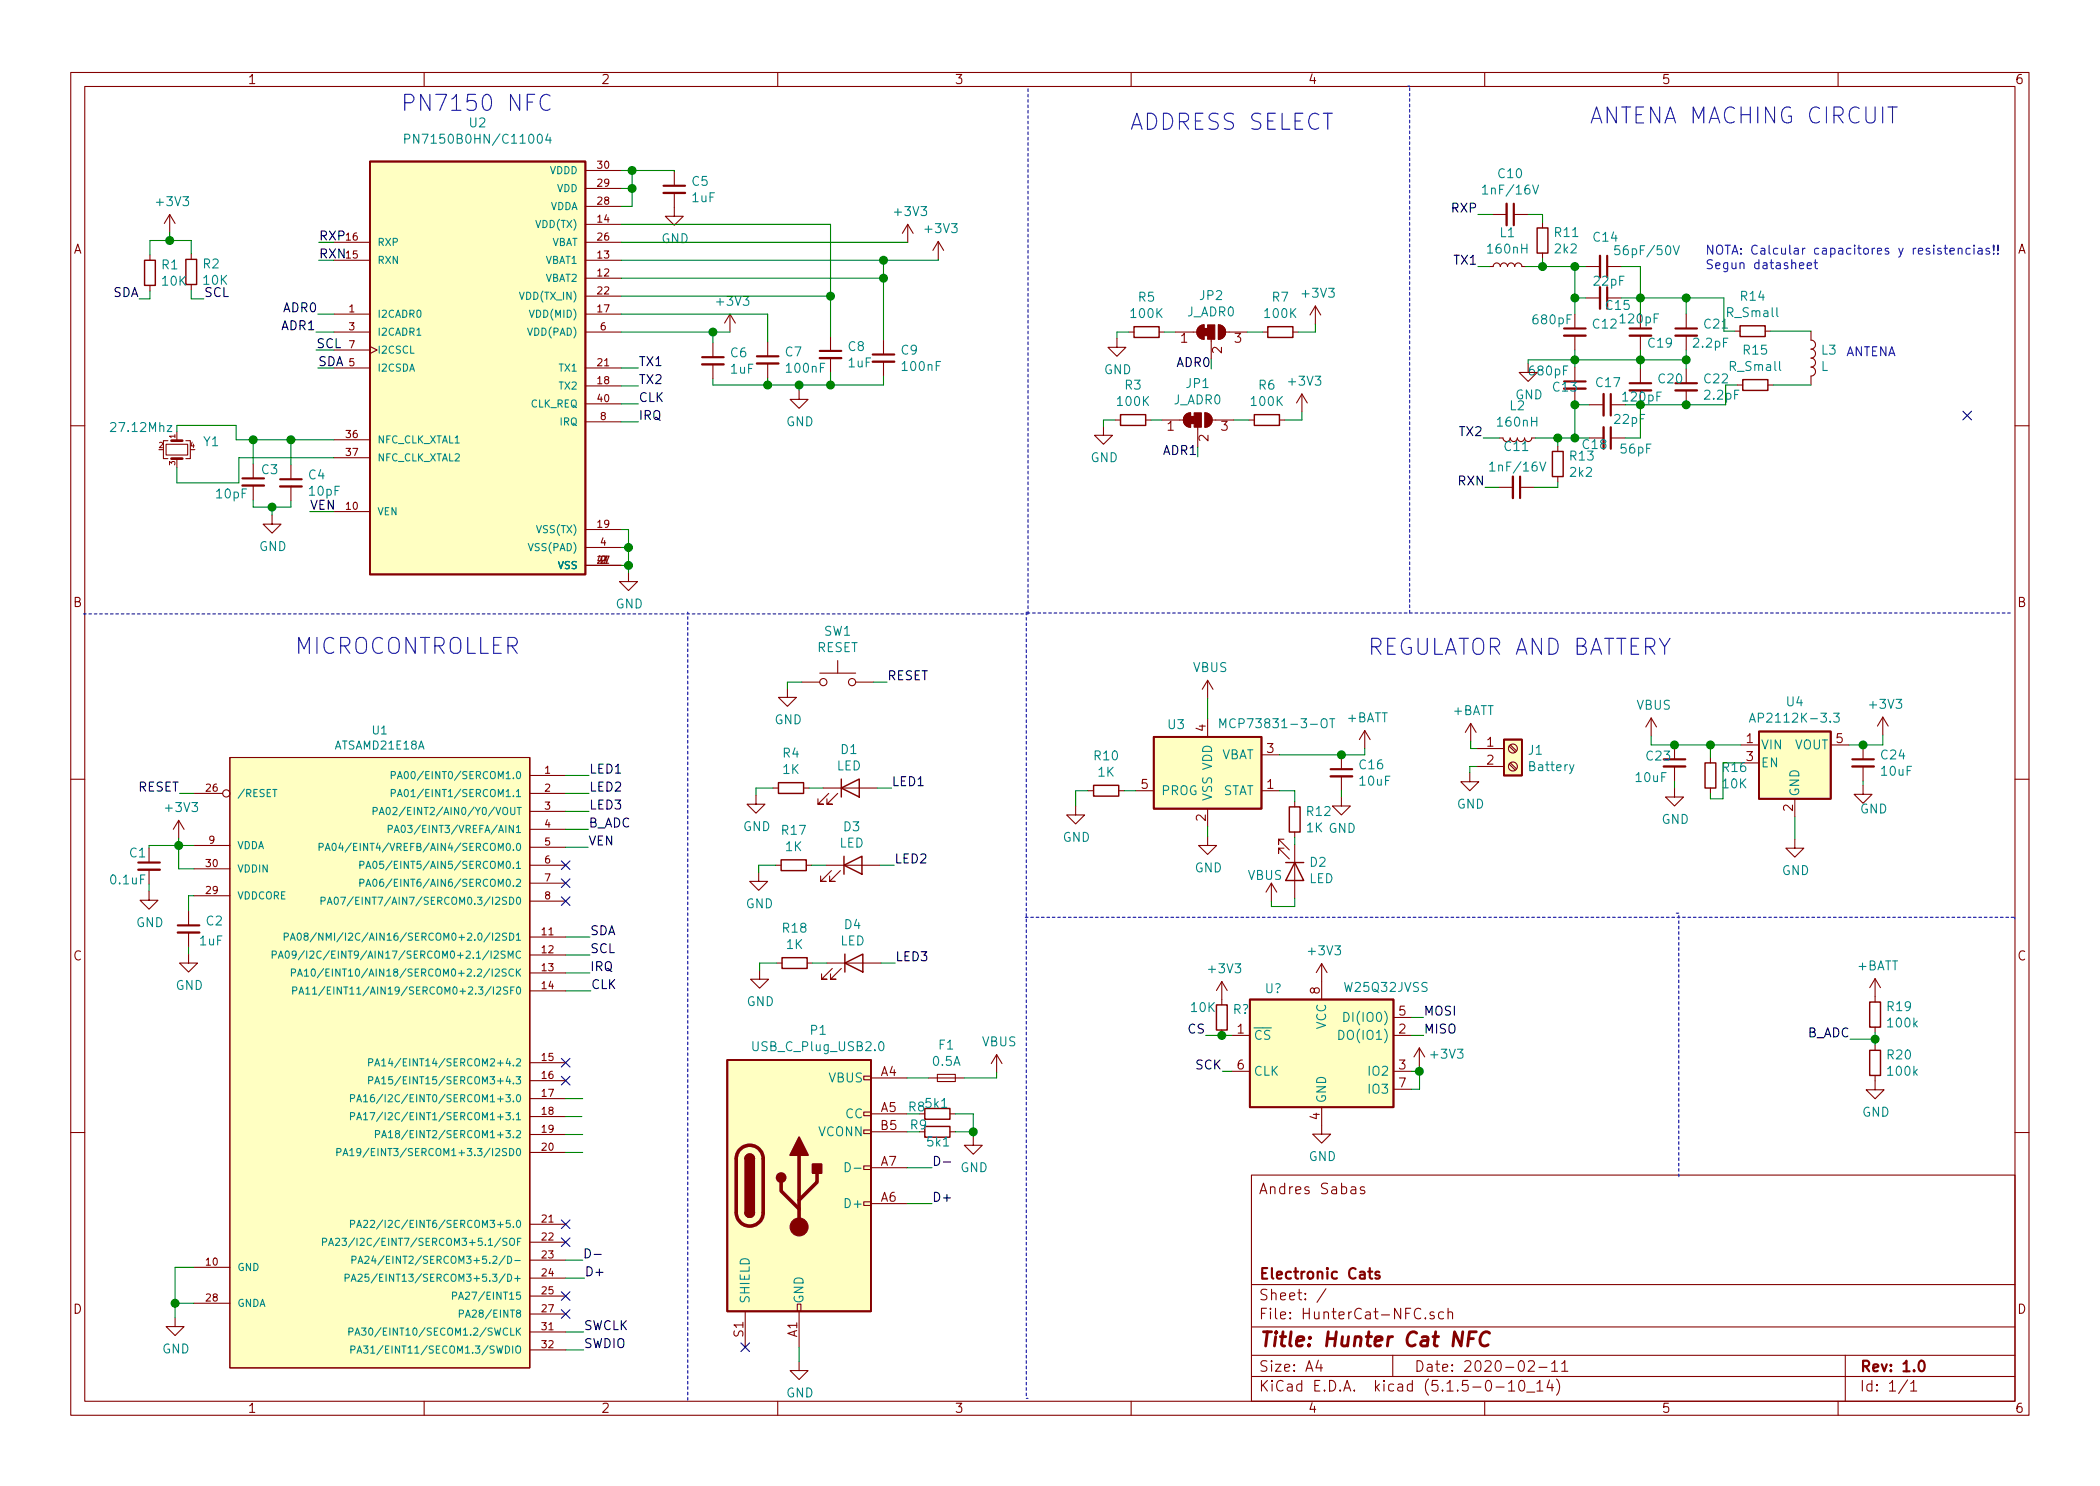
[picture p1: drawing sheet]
EESchema Schematic File Version 4
EELAYER 30 0
EELAYER END
$Descr A4 11693 8268
encoding utf-8
Sheet 1 1
Title "Hunter Cat NFC"
Date "2020-02-11"
Rev "1.0"
Comp "Electronic Cats"
Comment1 ""
Comment2 ""
Comment3 ""
Comment4 "Andres Sabas"
$EndDescr
$Comp
L PN7150B0HN_C11002E:PN7150B0HN_C11002E U2
U 1 1
P 2660 2040
F 0 "U2" H 2660 3407 50  0000 C CNN
F 1 "PN7150B0HN/C11004" H 2660 3316 50  0000 C CNN
F 2 "QFN50P600X600X100-41N" H 2660 2040 50  0001 L BNN
F 3 "IPC 7351B" H 2660 2040 50  0001 L BNN
F 4 "3.6" H 2660 2040 50  0001 L BNN "Campo4"
F 5 "NXP" H 2660 2040 50  0001 L BNN "Campo5"
	1    2660 2040
	1    0    0    -1  
$EndComp
Wire Wire Line
	3460 3140 3500 3140
Wire Wire Line
	3500 3140 3500 3180
$Comp
L power:GND #PWR07
U 1 1
P 3500 3180
F 0 "#PWR07" H 3500 2930 50  0001 C CNN
F 1 "GND" H 3505 3007 50  0000 C CNN
F 2 "" H 3500 3180 50  0001 C CNN
F 3 "" H 3500 3180 50  0001 C CNN
	1    3500 3180
	1    0    0    -1  
$EndComp
Wire Wire Line
	3500 3140 3500 3040
Wire Wire Line
	3500 2940 3460 2940
Connection ~ 3500 3140
Wire Wire Line
	3460 3040 3500 3040
Connection ~ 3500 3040
Wire Wire Line
	3500 3040 3500 2940
$Comp
L Device:C_Small C4
U 1 1
P 1620 2680
F 0 "C4" H 1712 2726 50  0000 L CNN
F 1 "10pF" H 1712 2635 50  0000 L CNN
F 2 "" H 1620 2680 50  0001 C CNN
F 3 "~" H 1620 2680 50  0001 C CNN
	1    1620 2680
	1    0    0    -1  
$EndComp
$Comp
L Device:C_Small C3
U 1 1
P 1410 2675
F 0 "C3" H 1450 2745 50  0000 L CNN
F 1 "10pF" H 1195 2610 50  0000 L CNN
F 2 "" H 1410 2675 50  0001 C CNN
F 3 "~" H 1410 2675 50  0001 C CNN
	1    1410 2675
	1    0    0    -1  
$EndComp
$Comp
L Device:Crystal_GND24_Small Y1
U 1 1
P 985 2495
F 0 "Y1" V 939 2639 50  0000 L CNN
F 1 "27.12Mhz" V 860 2115 50  0000 L CNN
F 2 "" H 985 2495 50  0001 C CNN
F 3 "~" H 985 2495 50  0001 C CNN
	1    985  2495
	0    1    1    0   
$EndComp
Wire Wire Line
	1860 2440 1620 2440
Wire Wire Line
	1315 2440 1315 2360
Wire Wire Line
	1315 2360 985  2360
Wire Wire Line
	985  2360 985  2395
Wire Wire Line
	985  2595 985  2680
Wire Wire Line
	985  2680 1330 2680
Wire Wire Line
	1330 2680 1330 2540
Wire Wire Line
	1330 2540 1860 2540
Wire Wire Line
	1410 2575 1410 2440
Connection ~ 1410 2440
Wire Wire Line
	1410 2440 1315 2440
Wire Wire Line
	1620 2580 1620 2440
Connection ~ 1620 2440
Wire Wire Line
	1620 2440 1410 2440
Wire Wire Line
	1410 2775 1410 2815
Wire Wire Line
	1620 2780 1620 2815
$Comp
L power:GND #PWR06
U 1 1
P 1515 2860
F 0 "#PWR06" H 1515 2610 50  0001 C CNN
F 1 "GND" H 1520 2687 50  0000 C CNN
F 2 "" H 1515 2860 50  0001 C CNN
F 3 "" H 1515 2860 50  0001 C CNN
	1    1515 2860
	1    0    0    -1  
$EndComp
Wire Wire Line
	1620 2815 1515 2815
Wire Wire Line
	1515 2815 1515 2860
Wire Wire Line
	1410 2815 1515 2815
Connection ~ 1515 2815
Wire Wire Line
	1860 1940 1760 1940
Wire Wire Line
	1860 2040 1770 2040
Text Label 1760 1940 0    50   ~ 0
SCL
Text Label 1770 2040 0    50   ~ 0
SDA
$Comp
L Device:C_Small C8
U 1 1
P 4625 1965
F 0 "C8" H 4717 2011 50  0000 L CNN
F 1 "1uF" H 4717 1920 50  0000 L CNN
F 2 "" H 4625 1965 50  0001 C CNN
F 3 "~" H 4625 1965 50  0001 C CNN
	1    4625 1965
	1    0    0    -1  
$EndComp
$Comp
L Device:C_Small C6
U 1 1
P 3970 2000
F 0 "C6" H 4062 2046 50  0000 L CNN
F 1 "1uF" H 4062 1955 50  0000 L CNN
F 2 "" H 3970 2000 50  0001 C CNN
F 3 "~" H 3970 2000 50  0001 C CNN
	1    3970 2000
	1    0    0    -1  
$EndComp
$Comp
L Device:C_Small C7
U 1 1
P 4275 1995
F 0 "C7" H 4367 2041 50  0000 L CNN
F 1 "100nF" H 4367 1950 50  0000 L CNN
F 2 "" H 4275 1995 50  0001 C CNN
F 3 "~" H 4275 1995 50  0001 C CNN
	1    4275 1995
	1    0    0    -1  
$EndComp
Wire Wire Line
	3460 2040 3555 2040
Wire Wire Line
	3460 2140 3555 2140
Wire Wire Line
	3460 2240 3555 2240
Wire Wire Line
	3460 2340 3555 2340
Text Label 3555 2040 0    50   ~ 0
TX1
Text Label 3555 2140 0    50   ~ 0
TX2
Text Label 3555 2240 0    50   ~ 0
CLK
Text Label 3555 2340 0    50   ~ 0
IRQ
Wire Wire Line
	3460 1840 3970 1840
Wire Wire Line
	3970 1840 3970 1900
Wire Wire Line
	3970 2100 3970 2135
Wire Wire Line
	4275 1895 4275 1740
Wire Wire Line
	4275 1740 3460 1740
Wire Wire Line
	3460 1240 4625 1240
Wire Wire Line
	4625 1240 4625 1640
Wire Wire Line
	3460 1640 4625 1640
Connection ~ 4625 1640
Wire Wire Line
	4625 1640 4625 1865
$Comp
L Device:C_Small C9
U 1 1
P 4920 1985
F 0 "C9" H 5012 2031 50  0000 L CNN
F 1 "100nF" H 5012 1940 50  0000 L CNN
F 2 "" H 4920 1985 50  0001 C CNN
F 3 "~" H 4920 1985 50  0001 C CNN
	1    4920 1985
	1    0    0    -1  
$EndComp
Wire Wire Line
	4920 1440 4920 1540
Wire Wire Line
	3460 1540 4920 1540
Connection ~ 4920 1540
Wire Wire Line
	4920 1540 4920 1885
Wire Wire Line
	3970 2135 4275 2135
Wire Wire Line
	4920 2135 4920 2085
Wire Wire Line
	4625 2065 4625 2135
Connection ~ 4625 2135
Wire Wire Line
	4625 2135 4920 2135
Wire Wire Line
	4275 2095 4275 2135
Connection ~ 4275 2135
Wire Wire Line
	4275 2135 4450 2135
Wire Wire Line
	4450 2135 4450 2165
Connection ~ 4450 2135
Wire Wire Line
	4450 2135 4625 2135
$Comp
L power:GND #PWR015
U 1 1
P 4450 2165
F 0 "#PWR015" H 4450 1915 50  0001 C CNN
F 1 "GND" H 4455 1992 50  0000 C CNN
F 2 "" H 4450 2165 50  0001 C CNN
F 3 "" H 4450 2165 50  0001 C CNN
	1    4450 2165
	1    0    0    -1  
$EndComp
Wire Wire Line
	3460 1440 4920 1440
Connection ~ 4920 1440
Wire Wire Line
	3970 1840 4065 1840
Connection ~ 3970 1840
$Comp
L Device:C_Small C5
U 1 1
P 3755 1045
F 0 "C5" H 3847 1091 50  0000 L CNN
F 1 "1uF" H 3847 1000 50  0000 L CNN
F 2 "" H 3755 1045 50  0001 C CNN
F 3 "~" H 3755 1045 50  0001 C CNN
	1    3755 1045
	1    0    0    -1  
$EndComp
Wire Wire Line
	3460 1140 3520 1140
Wire Wire Line
	3520 1140 3520 1040
Wire Wire Line
	3520 940  3460 940 
Wire Wire Line
	3460 1040 3520 1040
Connection ~ 3520 1040
Wire Wire Line
	3520 1040 3520 940 
Wire Wire Line
	3520 940  3755 940 
Wire Wire Line
	3755 940  3755 945 
Connection ~ 3520 940 
$Comp
L power:GND #PWR08
U 1 1
P 3755 1145
F 0 "#PWR08" H 3755 895 50  0001 C CNN
F 1 "GND" H 3760 972 50  0000 C CNN
F 2 "" H 3755 1145 50  0001 C CNN
F 3 "" H 3755 1145 50  0001 C CNN
	1    3755 1145
	1    0    0    -1  
$EndComp
Wire Wire Line
	1860 1340 1775 1340
Wire Wire Line
	1860 1440 1775 1440
Wire Wire Line
	1860 1740 1770 1740
Wire Wire Line
	1860 1840 1760 1840
Text Label 1775 1340 0    50   ~ 0
RXP
Text Label 1775 1440 0    50   ~ 0
RXN
Wire Wire Line
	1860 2840 1725 2840
Text Label 1725 2840 0    50   ~ 0
VEN
Wire Notes Line
	465  3410 5725 3410
Wire Notes Line
	5725 3410 5725 480 
Text Notes 2230 620  0    89   ~ 0
PN7150 NFC
Text Notes 8850 690  0    89   ~ 0
ANTENA MACHING CIRCUIT
$Comp
L Device:C_Small C10
U 1 1
P 8410 1185
F 0 "C10" V 8181 1185 50  0000 C CNN
F 1 "1nF/16V" V 8272 1185 50  0000 C CNN
F 2 "" H 8410 1185 50  0001 C CNN
F 3 "~" H 8410 1185 50  0001 C CNN
	1    8410 1185
	0    1    1    0   
$EndComp
$Comp
L Device:C_Small C14
U 1 1
P 8930 1475
F 0 "C14" V 8765 1485 50  0000 C CNN
F 1 "56pF/50V" V 8840 1715 50  0000 C CNN
F 2 "" H 8930 1475 50  0001 C CNN
F 3 "~" H 8930 1475 50  0001 C CNN
	1    8930 1475
	0    1    1    0   
$EndComp
$Comp
L Device:C_Small C15
U 1 1
P 8930 1650
F 0 "C15" V 8970 1730 50  0000 C CNN
F 1 "22pF" V 8835 1680 50  0000 C CNN
F 2 "" H 8930 1650 50  0001 C CNN
F 3 "~" H 8930 1650 50  0001 C CNN
	1    8930 1650
	0    1    1    0   
$EndComp
$Comp
L Device:C_Small C12
U 1 1
P 8770 1840
F 0 "C12" H 8862 1886 50  0000 L CNN
F 1 "680pF" H 8525 1910 50  0000 L CNN
F 2 "" H 8770 1840 50  0001 C CNN
F 3 "~" H 8770 1840 50  0001 C CNN
	1    8770 1840
	1    0    0    -1  
$EndComp
$Comp
L Device:C_Small C19
U 1 1
P 9135 1840
F 0 "C19" H 9170 1780 50  0000 L CNN
F 1 "120pF" H 9010 1915 50  0000 L CNN
F 2 "" H 9135 1840 50  0001 C CNN
F 3 "~" H 9135 1840 50  0001 C CNN
	1    9135 1840
	1    0    0    -1  
$EndComp
$Comp
L Device:C_Small C21
U 1 1
P 9390 1840
F 0 "C21" H 9482 1886 50  0000 L CNN
F 1 "2.2pF" H 9420 1780 50  0000 L CNN
F 2 "" H 9390 1840 50  0001 C CNN
F 3 "~" H 9390 1840 50  0001 C CNN
	1    9390 1840
	1    0    0    -1  
$EndComp
$Comp
L Device:C_Small C13
U 1 1
P 8770 2135
F 0 "C13" H 8640 2125 50  0000 L CNN
F 1 "680pF" H 8505 2215 50  0000 L CNN
F 2 "" H 8770 2135 50  0001 C CNN
F 3 "~" H 8770 2135 50  0001 C CNN
	1    8770 2135
	1    0    0    -1  
$EndComp
$Comp
L Device:C_Small C20
U 1 1
P 9135 2145
F 0 "C20" H 9227 2191 50  0000 L CNN
F 1 "120pF" H 9025 2090 50  0000 L CNN
F 2 "" H 9135 2145 50  0001 C CNN
F 3 "~" H 9135 2145 50  0001 C CNN
	1    9135 2145
	1    0    0    -1  
$EndComp
$Comp
L Device:C_Small C22
U 1 1
P 9390 2145
F 0 "C22" H 9482 2191 50  0000 L CNN
F 1 "2.2pF" H 9482 2100 50  0000 L CNN
F 2 "" H 9390 2145 50  0001 C CNN
F 3 "~" H 9390 2145 50  0001 C CNN
	1    9390 2145
	1    0    0    -1  
$EndComp
$Comp
L Device:C_Small C17
U 1 1
P 8950 2245
F 0 "C17" V 8825 2250 50  0000 C CNN
F 1 "22pF" V 9030 2370 50  0000 C CNN
F 2 "" H 8950 2245 50  0001 C CNN
F 3 "~" H 8950 2245 50  0001 C CNN
	1    8950 2245
	0    1    1    0   
$EndComp
$Comp
L Device:L_Small L1
U 1 1
P 8395 1475
F 0 "L1" V 8580 1475 50  0000 C CNN
F 1 "160nH" V 8489 1475 50  0000 C CNN
F 2 "" H 8395 1475 50  0001 C CNN
F 3 "~" H 8395 1475 50  0001 C CNN
	1    8395 1475
	0    -1   -1   0   
$EndComp
$Comp
L Device:R_Small R11
U 1 1
P 8590 1330
F 0 "R11" H 8649 1376 50  0000 L CNN
F 1 "2k2" H 8649 1285 50  0000 L CNN
F 2 "" H 8590 1330 50  0001 C CNN
F 3 "~" H 8590 1330 50  0001 C CNN
	1    8590 1330
	1    0    0    -1  
$EndComp
$Comp
L Device:R_Small R13
U 1 1
P 8675 2575
F 0 "R13" H 8734 2621 50  0000 L CNN
F 1 "2k2" H 8734 2530 50  0000 L CNN
F 2 "" H 8675 2575 50  0001 C CNN
F 3 "~" H 8675 2575 50  0001 C CNN
	1    8675 2575
	1    0    0    -1  
$EndComp
$Comp
L Device:R_Small R15
U 1 1
P 9775 2135
F 0 "R15" V 9579 2135 50  0000 C CNN
F 1 "R_Small" V 9670 2135 50  0000 C CNN
F 2 "" H 9775 2135 50  0001 C CNN
F 3 "~" H 9775 2135 50  0001 C CNN
	1    9775 2135
	0    1    1    0   
$EndComp
$Comp
L Device:R_Small R14
U 1 1
P 9760 1835
F 0 "R14" V 9564 1835 50  0000 C CNN
F 1 "R_Small" V 9655 1835 50  0000 C CNN
F 2 "" H 9760 1835 50  0001 C CNN
F 3 "~" H 9760 1835 50  0001 C CNN
	1    9760 1835
	0    1    1    0   
$EndComp
Wire Wire Line
	8590 1230 8590 1185
Wire Wire Line
	8590 1185 8510 1185
Wire Wire Line
	8590 1430 8590 1475
Wire Wire Line
	8590 1475 8495 1475
Wire Wire Line
	8590 1475 8770 1475
Connection ~ 8590 1475
Wire Wire Line
	8830 1650 8770 1650
Wire Wire Line
	8770 1650 8770 1475
Connection ~ 8770 1475
Wire Wire Line
	8770 1475 8830 1475
Wire Wire Line
	9030 1475 9135 1475
Wire Wire Line
	9135 1475 9135 1650
Wire Wire Line
	9135 1650 9030 1650
Wire Wire Line
	8770 1650 8770 1740
Connection ~ 8770 1650
Wire Wire Line
	9135 1650 9135 1740
Connection ~ 9135 1650
Wire Wire Line
	9390 1740 9390 1650
Wire Wire Line
	9390 1650 9140 1650
Wire Wire Line
	8770 1940 8770 1995
Wire Wire Line
	9135 2045 9135 1995
Wire Wire Line
	9390 1940 9390 1995
Wire Wire Line
	9390 1995 9135 1995
Connection ~ 9390 1995
Wire Wire Line
	9390 1995 9390 2045
Connection ~ 9135 1995
Wire Wire Line
	9135 1995 9135 1940
Wire Wire Line
	9135 1995 8770 1995
Connection ~ 8770 1995
Wire Wire Line
	8770 1995 8770 2035
Wire Wire Line
	9135 2245 9050 2245
Wire Wire Line
	8850 2245 8770 2245
Wire Wire Line
	8770 2245 8770 2235
Wire Wire Line
	9050 2430 9135 2430
Wire Wire Line
	9135 2430 9135 2245
Connection ~ 9135 2245
Wire Wire Line
	8850 2430 8770 2430
Wire Wire Line
	8770 2430 8770 2245
Connection ~ 8770 2245
$Comp
L Device:L_Small L2
U 1 1
P 8450 2430
F 0 "L2" V 8269 2430 50  0000 C CNN
F 1 "160nH" V 8360 2430 50  0000 C CNN
F 2 "" H 8450 2430 50  0001 C CNN
F 3 "~" H 8450 2430 50  0001 C CNN
	1    8450 2430
	0    1    1    0   
$EndComp
$Comp
L Device:C_Small C11
U 1 1
P 8445 2705
F 0 "C11" V 8216 2705 50  0000 C CNN
F 1 "1nF/16V" V 8330 2710 50  0000 C CNN
F 2 "" H 8445 2705 50  0001 C CNN
F 3 "~" H 8445 2705 50  0001 C CNN
	1    8445 2705
	0    1    1    0   
$EndComp
Wire Wire Line
	8770 2430 8675 2430
Connection ~ 8770 2430
Wire Wire Line
	8675 2475 8675 2430
Connection ~ 8675 2430
Wire Wire Line
	8675 2430 8550 2430
Wire Wire Line
	8675 2675 8675 2705
Wire Wire Line
	8675 2705 8545 2705
Wire Wire Line
	9390 2245 9135 2245
Wire Wire Line
	8770 1995 8510 1995
Wire Wire Line
	8510 1995 8510 2015
$Comp
L power:GND #PWR025
U 1 1
P 8510 2015
F 0 "#PWR025" H 8510 1765 50  0001 C CNN
F 1 "GND" H 8515 1842 50  0000 C CNN
F 2 "" H 8510 2015 50  0001 C CNN
F 3 "" H 8510 2015 50  0001 C CNN
	1    8510 2015
	1    0    0    -1  
$EndComp
$Comp
L Device:C_Small C18
U 1 1
P 8950 2430
F 0 "C18" V 8985 2360 50  0000 C CNN
F 1 "56pF" V 9010 2590 50  0000 C CNN
F 2 "" H 8950 2430 50  0001 C CNN
F 3 "~" H 8950 2430 50  0001 C CNN
	1    8950 2430
	0    1    1    0   
$EndComp
Wire Wire Line
	8310 1185 8230 1185
Wire Wire Line
	8295 1475 8230 1475
Wire Wire Line
	8350 2430 8260 2430
Wire Wire Line
	8345 2705 8270 2705
Wire Wire Line
	9390 1650 9600 1650
Wire Wire Line
	9600 1650 9600 1835
Wire Wire Line
	9600 1835 9660 1835
Connection ~ 9390 1650
Wire Wire Line
	9675 2135 9610 2135
Wire Wire Line
	9610 2135 9610 2245
Wire Wire Line
	9610 2245 9390 2245
Connection ~ 9390 2245
Wire Wire Line
	9875 2135 10085 2135
Wire Wire Line
	9860 1835 10085 1835
Text Label 8230 1185 2    50   ~ 0
RXP
Text Label 8230 1475 2    50   ~ 0
TX1
Text Label 8260 2430 2    50   ~ 0
TX2
Text Label 8270 2705 2    50   ~ 0
RXN
Wire Notes Line
	5720 3405 11210 3405
Text Notes 9495 1500 0    50   ~ 0
NOTA: Calcular capacitores y resistencias!!\nSegun datasheet
$Comp
L Electronic_Cats:ATSAMD21E18A U1
U 1 1
P 1750 5910
F 0 "U1" H 2115 7764 45  0000 C CNN
F 1 "ATSAMD21E18A" H 2115 7680 45  0000 C CNN
F 2 "Package_QFP:TQFP-32_7x7mm_P0.8mm" H 1780 6060 20  0001 C CNN
F 3 "https://www.mouser.mx/datasheet/2/268/SAM-D21-Family-Datasheet-DS40001882C-1381353.pdf" H 1750 5910 60  0001 C CNN
	1    1750 5910
	1    0    0    -1  
$EndComp
Wire Wire Line
	1080 4410 1000 4410
Wire Wire Line
	3150 5210 3285 5210
Wire Wire Line
	3150 5310 3285 5310
Wire Wire Line
	1080 7050 975  7050
Wire Wire Line
	975  7050 975  7250
Wire Wire Line
	1080 7250 975  7250
Connection ~ 975  7250
Wire Wire Line
	975  7250 975  7330
$Comp
L power:GND #PWR03
U 1 1
P 975 7330
F 0 "#PWR03" H 975 7080 50  0001 C CNN
F 1 "GND" H 980 7157 50  0000 C CNN
F 2 "" H 975 7330 50  0001 C CNN
F 3 "" H 975 7330 50  0001 C CNN
	1    975  7330
	1    0    0    -1  
$EndComp
Wire Wire Line
	3150 7410 3250 7410
Wire Wire Line
	3150 7510 3250 7510
Text Label 3285 5210 0    50   ~ 0
SDA
Text Label 3285 5310 0    50   ~ 0
SCL
Wire Wire Line
	1080 4980 1050 4980
Wire Wire Line
	1050 4980 1050 5065
Wire Wire Line
	1080 4830 995  4830
Wire Wire Line
	995  4830 995  4700
Wire Wire Line
	1080 4700 995  4700
Connection ~ 995  4700
Wire Wire Line
	995  4700 995  4660
$Comp
L power:+3V3 #PWR04
U 1 1
P 995 4660
F 0 "#PWR04" H 995 4510 50  0001 C CNN
F 1 "+3V3" H 1010 4833 50  0000 C CNN
F 2 "" H 995 4660 50  0001 C CNN
F 3 "" H 995 4660 50  0001 C CNN
	1    995  4660
	1    0    0    -1  
$EndComp
$Comp
L Device:C_Small C1
U 1 1
P 830 4815
F 0 "C1" H 715 4890 50  0000 L CNN
F 1 "0.1uF" H 605 4740 50  0000 L CNN
F 2 "" H 830 4815 50  0001 C CNN
F 3 "~" H 830 4815 50  0001 C CNN
	1    830  4815
	1    0    0    -1  
$EndComp
Wire Wire Line
	995  4700 830  4700
Wire Wire Line
	830  4700 830  4715
Wire Wire Line
	830  4915 830  4955
$Comp
L Device:C_Small C2
U 1 1
P 1050 5165
F 0 "C2" H 1142 5211 50  0000 L CNN
F 1 "1uF" H 1105 5100 50  0000 L CNN
F 2 "" H 1050 5165 50  0001 C CNN
F 3 "~" H 1050 5165 50  0001 C CNN
	1    1050 5165
	1    0    0    -1  
$EndComp
Wire Wire Line
	1050 5265 1050 5305
$Comp
L power:GND #PWR05
U 1 1
P 1050 5305
F 0 "#PWR05" H 1050 5055 50  0001 C CNN
F 1 "GND" H 1055 5132 50  0000 C CNN
F 2 "" H 1050 5305 50  0001 C CNN
F 3 "" H 1050 5305 50  0001 C CNN
	1    1050 5305
	1    0    0    -1  
$EndComp
$Comp
L power:GND #PWR01
U 1 1
P 830 4955
F 0 "#PWR01" H 830 4705 50  0001 C CNN
F 1 "GND" H 835 4782 50  0000 C CNN
F 2 "" H 830 4955 50  0001 C CNN
F 3 "" H 830 4955 50  0001 C CNN
	1    830  4955
	1    0    0    -1  
$EndComp
Text Label 1000 4410 2    50   ~ 0
RESET
Text Label 3250 7410 0    50   ~ 0
SWCLK
Text Label 3250 7510 0    50   ~ 0
SWDIO
Wire Wire Line
	3150 7010 3245 7010
Wire Wire Line
	3150 7110 3255 7110
Text Label 3245 7010 0    50   ~ 0
D-
Text Label 3255 7110 0    50   ~ 0
D+
Wire Wire Line
	3150 6310 3245 6310
Wire Wire Line
	3150 6210 3240 6210
Wire Wire Line
	3150 6110 3245 6110
Wire Wire Line
	3150 6410 3245 6410
Wire Wire Line
	3150 5410 3285 5410
Wire Wire Line
	3150 5510 3290 5510
Text Label 3285 5410 0    50   ~ 0
IRQ
Text Label 3290 5510 0    50   ~ 0
CLK
Text Label 1770 1740 2    50   ~ 0
ADR0
Text Label 1760 1840 2    50   ~ 0
ADR1
$Comp
L power:+3V3 #PWR09
U 1 1
P 4065 1840
F 0 "#PWR09" H 4065 1690 50  0001 C CNN
F 1 "+3V3" H 4080 2013 50  0000 C CNN
F 2 "" H 4065 1840 50  0001 C CNN
F 3 "" H 4065 1840 50  0001 C CNN
	1    4065 1840
	1    0    0    -1  
$EndComp
Wire Wire Line
	5225 1440 5225 1435
Wire Wire Line
	4920 1440 5225 1440
$Comp
L Device:R_Small R1
U 1 1
P 835 1510
F 0 "R1" H 894 1556 50  0000 L CNN
F 1 "10K" H 894 1465 50  0000 L CNN
F 2 "" H 835 1510 50  0001 C CNN
F 3 "~" H 835 1510 50  0001 C CNN
	1    835  1510
	1    0    0    -1  
$EndComp
$Comp
L Device:R_Small R2
U 1 1
P 1065 1505
F 0 "R2" H 1124 1551 50  0000 L CNN
F 1 "10K" H 1124 1460 50  0000 L CNN
F 2 "" H 1065 1505 50  0001 C CNN
F 3 "~" H 1065 1505 50  0001 C CNN
	1    1065 1505
	1    0    0    -1  
$EndComp
Wire Wire Line
	835  1410 835  1330
Wire Wire Line
	835  1330 945  1330
Wire Wire Line
	1065 1330 1065 1405
Wire Wire Line
	945  1330 945  1285
Connection ~ 945  1330
Wire Wire Line
	945  1330 1065 1330
$Comp
L power:+3V3 #PWR02
U 1 1
P 945 1285
F 0 "#PWR02" H 945 1135 50  0001 C CNN
F 1 "+3V3" H 960 1458 50  0000 C CNN
F 2 "" H 945 1285 50  0001 C CNN
F 3 "" H 945 1285 50  0001 C CNN
	1    945  1285
	1    0    0    -1  
$EndComp
Wire Wire Line
	1065 1605 1065 1655
Wire Wire Line
	1065 1655 1135 1655
Wire Wire Line
	835  1610 835  1655
Wire Wire Line
	835  1655 775  1655
Text Label 1135 1655 0    50   ~ 0
SCL
Text Label 775  1655 2    50   ~ 0
SDA
$Comp
L Switch:SW_Push SW1
U 1 1
P 4665 3790
F 0 "SW1" H 4665 4075 50  0000 C CNN
F 1 "RESET" H 4665 3984 50  0000 C CNN
F 2 "" H 4665 3990 50  0001 C CNN
F 3 "~" H 4665 3990 50  0001 C CNN
	1    4665 3790
	1    0    0    -1  
$EndComp
$Comp
L Device:LED D1
U 1 1
P 4735 4380
F 0 "D1" H 4728 4596 50  0000 C CNN
F 1 "LED" H 4728 4505 50  0000 C CNN
F 2 "" H 4735 4380 50  0001 C CNN
F 3 "~" H 4735 4380 50  0001 C CNN
	1    4735 4380
	1    0    0    -1  
$EndComp
$Comp
L Device:R_Small R4
U 1 1
P 4405 4380
F 0 "R4" V 4209 4380 50  0000 C CNN
F 1 "1K" V 4300 4380 50  0000 C CNN
F 2 "" H 4405 4380 50  0001 C CNN
F 3 "~" H 4405 4380 50  0001 C CNN
	1    4405 4380
	0    1    1    0   
$EndComp
Wire Wire Line
	4585 4380 4505 4380
Wire Wire Line
	4305 4380 4210 4380
Wire Wire Line
	4210 4380 4210 4420
Wire Wire Line
	4885 4380 4965 4380
$Comp
L power:GND #PWR011
U 1 1
P 4210 4420
F 0 "#PWR011" H 4210 4170 50  0001 C CNN
F 1 "GND" H 4215 4247 50  0000 C CNN
F 2 "" H 4210 4420 50  0001 C CNN
F 3 "" H 4210 4420 50  0001 C CNN
	1    4210 4420
	1    0    0    -1  
$EndComp
Text Label 4965 4380 0    50   ~ 0
LED1
Wire Wire Line
	3150 4310 3280 4310
Text Label 3280 4310 0    50   ~ 0
LED1
Wire Wire Line
	4465 3790 4385 3790
Wire Wire Line
	4385 3790 4385 3825
Wire Wire Line
	4865 3790 4940 3790
Text Label 4940 3790 0    50   ~ 0
RESET
$Comp
L power:GND #PWR013
U 1 1
P 4385 3825
F 0 "#PWR013" H 4385 3575 50  0001 C CNN
F 1 "GND" H 4390 3652 50  0000 C CNN
F 2 "" H 4385 3825 50  0001 C CNN
F 3 "" H 4385 3825 50  0001 C CNN
	1    4385 3825
	1    0    0    -1  
$EndComp
Wire Notes Line
	3830 7790 3830 3400
Text Notes 1640 3645 0    89   ~ 0
MICROCONTROLLER
Wire Notes Line
	5715 3400 5715 7780
Wire Notes Line
	5715 7780 5725 7780
Wire Wire Line
	3150 4410 3280 4410
Wire Wire Line
	3150 4510 3280 4510
Text Label 3280 4410 0    50   ~ 0
LED2
Text Label 3280 4510 0    50   ~ 0
LED3
$Comp
L Device:L L3
U 1 1
P 10085 1985
F 0 "L3" H 10138 2031 50  0000 L CNN
F 1 "L" H 10138 1940 50  0000 L CNN
F 2 "" H 10085 1985 50  0001 C CNN
F 3 "~" H 10085 1985 50  0001 C CNN
	1    10085 1985
	1    0    0    -1  
$EndComp
Text Notes 10280 1985 0    50   ~ 0
ANTENA
Wire Wire Line
	9695 4140 9525 4140
Wire Wire Line
	9195 4140 9195 4090
Wire Wire Line
	10295 4140 10375 4140
Wire Wire Line
	10485 4140 10485 4085
Wire Wire Line
	9995 4540 9995 4665
$Comp
L power:GND #PWR031
U 1 1
P 9995 4665
F 0 "#PWR031" H 9995 4415 50  0001 C CNN
F 1 "GND" H 10000 4492 50  0000 C CNN
F 2 "" H 9995 4665 50  0001 C CNN
F 3 "" H 9995 4665 50  0001 C CNN
	1    9995 4665
	1    0    0    -1  
$EndComp
$Comp
L power:+3V3 #PWR033
U 1 1
P 10485 4085
F 0 "#PWR033" H 10485 3935 50  0001 C CNN
F 1 "+3V3" H 10500 4258 50  0000 C CNN
F 2 "" H 10485 4085 50  0001 C CNN
F 3 "" H 10485 4085 50  0001 C CNN
	1    10485 4085
	1    0    0    -1  
$EndComp
$Comp
L Connector:USB_C_Plug_USB2.0 P1
U 1 1
P 4450 6595
F 0 "P1" H 4557 7462 50  0000 C CNN
F 1 "USB_C_Plug_USB2.0" H 4557 7371 50  0000 C CNN
F 2 "" H 4600 6595 50  0001 C CNN
F 3 "https://www.usb.org/sites/default/files/documents/usb_type-c.zip" H 4600 6595 50  0001 C CNN
	1    4450 6595
	1    0    0    -1  
$EndComp
Wire Wire Line
	5050 5995 5170 5995
Wire Wire Line
	5050 6495 5190 6495
Wire Wire Line
	5050 6695 5190 6695
Wire Wire Line
	4450 7495 4450 7575
$Comp
L power:GND #PWR014
U 1 1
P 4450 7575
F 0 "#PWR014" H 4450 7325 50  0001 C CNN
F 1 "GND" H 4455 7402 50  0000 C CNN
F 2 "" H 4450 7575 50  0001 C CNN
F 3 "" H 4450 7575 50  0001 C CNN
	1    4450 7575
	1    0    0    -1  
$EndComp
Text Label 5190 6495 0    50   ~ 0
D-
Text Label 5190 6695 0    50   ~ 0
D+
Wire Wire Line
	5050 6195 5120 6195
Wire Wire Line
	5050 6295 5120 6295
$Comp
L Device:Fuse_Small F1
U 1 1
P 5270 5995
F 0 "F1" H 5270 6180 50  0000 C CNN
F 1 "0.5A" H 5270 6089 50  0000 C CNN
F 2 "" H 5270 5995 50  0001 C CNN
F 3 "~" H 5270 5995 50  0001 C CNN
	1    5270 5995
	1    0    0    -1  
$EndComp
Wire Wire Line
	5370 5995 5550 5995
Wire Wire Line
	5550 5995 5550 5965
$Comp
L power:VBUS #PWR021
U 1 1
P 5550 5965
F 0 "#PWR021" H 5550 5815 50  0001 C CNN
F 1 "VBUS" H 5565 6138 50  0000 C CNN
F 2 "" H 5550 5965 50  0001 C CNN
F 3 "" H 5550 5965 50  0001 C CNN
	1    5550 5965
	1    0    0    -1  
$EndComp
$Comp
L Device:R_Small R8
U 1 1
P 5220 6195
F 0 "R8" V 5180 6080 50  0000 C CNN
F 1 "5k1" V 5160 6190 50  0000 C CNN
F 2 "" H 5220 6195 50  0001 C CNN
F 3 "~" H 5220 6195 50  0001 C CNN
	1    5220 6195
	0    1    1    0   
$EndComp
$Comp
L Device:R_Small R9
U 1 1
P 5220 6295
F 0 "R9" V 5180 6190 50  0000 C CNN
F 1 "5k1" V 5275 6300 50  0000 C CNN
F 2 "" H 5220 6295 50  0001 C CNN
F 3 "~" H 5220 6295 50  0001 C CNN
	1    5220 6295
	0    1    1    0   
$EndComp
Wire Wire Line
	5420 6195 5420 6295
Wire Wire Line
	5320 6195 5420 6195
Wire Wire Line
	5320 6295 5420 6295
Connection ~ 5420 6295
Wire Wire Line
	5420 6295 5420 6320
$Comp
L power:GND #PWR020
U 1 1
P 5420 6320
F 0 "#PWR020" H 5420 6070 50  0001 C CNN
F 1 "GND" H 5425 6147 50  0000 C CNN
F 2 "" H 5420 6320 50  0001 C CNN
F 3 "" H 5420 6320 50  0001 C CNN
	1    5420 6320
	1    0    0    -1  
$EndComp
$Comp
L Battery_Management:MCP73831-3-OT U3
U 1 1
P 6725 4295
F 0 "U3" H 6550 4565 50  0000 C CNN
F 1 "MCP73831-3-OT" H 7110 4570 50  0000 C CNN
F 2 "Package_TO_SOT_SMD:SOT-23-5" H 6775 4045 50  0001 L CIN
F 3 "http://ww1.microchip.com/downloads/en/DeviceDoc/20001984g.pdf" H 6575 4245 50  0001 C CNN
	1    6725 4295
	1    0    0    -1  
$EndComp
Wire Wire Line
	6325 4395 6260 4395
$Comp
L Device:R_Small R10
U 1 1
P 6160 4395
F 0 "R10" V 5964 4395 50  0000 C CNN
F 1 "1K" V 6055 4395 50  0000 C CNN
F 2 "" H 6160 4395 50  0001 C CNN
F 3 "~" H 6160 4395 50  0001 C CNN
	1    6160 4395
	0    1    1    0   
$EndComp
Wire Wire Line
	6060 4395 5990 4395
Wire Wire Line
	5990 4395 5990 4480
Wire Wire Line
	6725 3995 6725 3880
Wire Wire Line
	6725 4595 6725 4650
$Comp
L power:GND #PWR024
U 1 1
P 6725 4650
F 0 "#PWR024" H 6725 4400 50  0001 C CNN
F 1 "GND" H 6730 4477 50  0000 C CNN
F 2 "" H 6725 4650 50  0001 C CNN
F 3 "" H 6725 4650 50  0001 C CNN
	1    6725 4650
	1    0    0    -1  
$EndComp
$Comp
L power:VBUS #PWR023
U 1 1
P 6725 3880
F 0 "#PWR023" H 6725 3730 50  0001 C CNN
F 1 "VBUS" H 6740 4053 50  0000 C CNN
F 2 "" H 6725 3880 50  0001 C CNN
F 3 "" H 6725 3880 50  0001 C CNN
	1    6725 3880
	1    0    0    -1  
$EndComp
Wire Wire Line
	7125 4395 7210 4395
Wire Wire Line
	7210 4395 7210 4455
$Comp
L Device:LED D2
U 1 1
P 7210 4845
F 0 "D2" V 7157 4923 50  0000 L CNN
F 1 "LED" V 7248 4923 50  0000 L CNN
F 2 "" H 7210 4845 50  0001 C CNN
F 3 "~" H 7210 4845 50  0001 C CNN
	1    7210 4845
	0    1    1    0   
$EndComp
$Comp
L Device:R_Small R12
U 1 1
P 7210 4555
F 0 "R12" H 7269 4601 50  0000 L CNN
F 1 "1K" H 7269 4510 50  0000 L CNN
F 2 "" H 7210 4555 50  0001 C CNN
F 3 "~" H 7210 4555 50  0001 C CNN
	1    7210 4555
	1    0    0    -1  
$EndComp
Wire Wire Line
	7210 4655 7210 4695
Wire Wire Line
	7210 4995 7210 5040
Wire Wire Line
	7210 5040 7080 5040
Wire Wire Line
	7080 5040 7080 5010
$Comp
L power:VBUS #PWR026
U 1 1
P 7080 5010
F 0 "#PWR026" H 7080 4860 50  0001 C CNN
F 1 "VBUS" H 7045 5155 50  0000 C CNN
F 2 "" H 7080 5010 50  0001 C CNN
F 3 "" H 7080 5010 50  0001 C CNN
	1    7080 5010
	1    0    0    -1  
$EndComp
Wire Wire Line
	7125 4195 7470 4195
Wire Wire Line
	7600 4195 7600 4160
$Comp
L Device:C_Small C16
U 1 1
P 7470 4295
F 0 "C16" H 7562 4341 50  0000 L CNN
F 1 "10uF" H 7562 4250 50  0000 L CNN
F 2 "" H 7470 4295 50  0001 C CNN
F 3 "~" H 7470 4295 50  0001 C CNN
	1    7470 4295
	1    0    0    -1  
$EndComp
Connection ~ 7470 4195
Wire Wire Line
	7470 4195 7600 4195
Wire Wire Line
	7470 4395 7470 4430
$Comp
L power:GND #PWR027
U 1 1
P 7470 4430
F 0 "#PWR027" H 7470 4180 50  0001 C CNN
F 1 "GND" H 7475 4257 50  0000 C CNN
F 2 "" H 7470 4430 50  0001 C CNN
F 3 "" H 7470 4430 50  0001 C CNN
	1    7470 4430
	1    0    0    -1  
$EndComp
$Comp
L power:+BATT #PWR028
U 1 1
P 7600 4160
F 0 "#PWR028" H 7600 4010 50  0001 C CNN
F 1 "+BATT" H 7615 4333 50  0000 C CNN
F 2 "" H 7600 4160 50  0001 C CNN
F 3 "" H 7600 4160 50  0001 C CNN
	1    7600 4160
	1    0    0    -1  
$EndComp
$Comp
L power:GND #PWR022
U 1 1
P 5990 4480
F 0 "#PWR022" H 5990 4230 50  0001 C CNN
F 1 "GND" H 5995 4307 50  0000 C CNN
F 2 "" H 5990 4480 50  0001 C CNN
F 3 "" H 5990 4480 50  0001 C CNN
	1    5990 4480
	1    0    0    -1  
$EndComp
$Comp
L Device:R_Small R16
U 1 1
P 9525 4310
F 0 "R16" H 9584 4356 50  0000 L CNN
F 1 "10K" H 9584 4265 50  0000 L CNN
F 2 "" H 9525 4310 50  0001 C CNN
F 3 "~" H 9525 4310 50  0001 C CNN
	1    9525 4310
	1    0    0    -1  
$EndComp
Wire Wire Line
	9525 4210 9525 4140
Connection ~ 9525 4140
Wire Wire Line
	9525 4140 9325 4140
$Comp
L Device:C_Small C23
U 1 1
P 9325 4240
F 0 "C23" H 9160 4280 50  0000 L CNN
F 1 "10uF" H 9100 4160 50  0000 L CNN
F 2 "" H 9325 4240 50  0001 C CNN
F 3 "~" H 9325 4240 50  0001 C CNN
	1    9325 4240
	1    0    0    -1  
$EndComp
Connection ~ 9325 4140
Wire Wire Line
	9325 4140 9195 4140
$Comp
L Device:C_Small C24
U 1 1
P 10375 4240
F 0 "C24" H 10467 4286 50  0000 L CNN
F 1 "10uF" H 10467 4195 50  0000 L CNN
F 2 "" H 10375 4240 50  0001 C CNN
F 3 "~" H 10375 4240 50  0001 C CNN
	1    10375 4240
	1    0    0    -1  
$EndComp
Connection ~ 10375 4140
Wire Wire Line
	10375 4140 10485 4140
Wire Wire Line
	10375 4340 10375 4365
Wire Wire Line
	9325 4340 9325 4380
$Comp
L power:GND #PWR030
U 1 1
P 9325 4380
F 0 "#PWR030" H 9325 4130 50  0001 C CNN
F 1 "GND" H 9330 4207 50  0000 C CNN
F 2 "" H 9325 4380 50  0001 C CNN
F 3 "" H 9325 4380 50  0001 C CNN
	1    9325 4380
	1    0    0    -1  
$EndComp
$Comp
L power:GND #PWR032
U 1 1
P 10375 4365
F 0 "#PWR032" H 10375 4115 50  0001 C CNN
F 1 "GND" H 10435 4235 50  0000 C CNN
F 2 "" H 10375 4365 50  0001 C CNN
F 3 "" H 10375 4365 50  0001 C CNN
	1    10375 4365
	1    0    0    -1  
$EndComp
$Comp
L power:VBUS #PWR029
U 1 1
P 9195 4090
F 0 "#PWR029" H 9195 3940 50  0001 C CNN
F 1 "VBUS" H 9210 4263 50  0000 C CNN
F 2 "" H 9195 4090 50  0001 C CNN
F 3 "" H 9195 4090 50  0001 C CNN
	1    9195 4090
	1    0    0    -1  
$EndComp
$Comp
L Connector:Screw_Terminal_01x02 J1
U 1 1
P 8425 4160
F 0 "J1" H 8505 4152 50  0000 L CNN
F 1 "Battery" H 8505 4061 50  0000 L CNN
F 2 "" H 8425 4160 50  0001 C CNN
F 3 "~" H 8425 4160 50  0001 C CNN
	1    8425 4160
	1    0    0    -1  
$EndComp
Wire Wire Line
	8225 4160 8190 4160
Wire Wire Line
	8190 4160 8190 4120
Wire Wire Line
	8225 4260 8185 4260
Wire Wire Line
	8185 4260 8185 4295
$Comp
L power:GND #PWR0101
U 1 1
P 8185 4295
F 0 "#PWR0101" H 8185 4045 50  0001 C CNN
F 1 "GND" H 8190 4122 50  0000 C CNN
F 2 "" H 8185 4295 50  0001 C CNN
F 3 "" H 8185 4295 50  0001 C CNN
	1    8185 4295
	1    0    0    -1  
$EndComp
$Comp
L power:+BATT #PWR0102
U 1 1
P 8190 4120
F 0 "#PWR0102" H 8190 3970 50  0001 C CNN
F 1 "+BATT" H 8205 4293 50  0000 C CNN
F 2 "" H 8190 4120 50  0001 C CNN
F 3 "" H 8190 4120 50  0001 C CNN
	1    8190 4120
	1    0    0    -1  
$EndComp
$Comp
L Device:LED D3
U 1 1
P 4750 4810
F 0 "D3" H 4743 5026 50  0000 C CNN
F 1 "LED" H 4743 4935 50  0000 C CNN
F 2 "" H 4750 4810 50  0001 C CNN
F 3 "~" H 4750 4810 50  0001 C CNN
	1    4750 4810
	1    0    0    -1  
$EndComp
$Comp
L Device:R_Small R17
U 1 1
P 4420 4810
F 0 "R17" V 4224 4810 50  0000 C CNN
F 1 "1K" V 4315 4810 50  0000 C CNN
F 2 "" H 4420 4810 50  0001 C CNN
F 3 "~" H 4420 4810 50  0001 C CNN
	1    4420 4810
	0    1    1    0   
$EndComp
Wire Wire Line
	4600 4810 4520 4810
Wire Wire Line
	4320 4810 4225 4810
Wire Wire Line
	4225 4810 4225 4850
Wire Wire Line
	4900 4810 4980 4810
$Comp
L power:GND #PWR0103
U 1 1
P 4225 4850
F 0 "#PWR0103" H 4225 4600 50  0001 C CNN
F 1 "GND" H 4230 4677 50  0000 C CNN
F 2 "" H 4225 4850 50  0001 C CNN
F 3 "" H 4225 4850 50  0001 C CNN
	1    4225 4850
	1    0    0    -1  
$EndComp
Text Label 4980 4810 0    50   ~ 0
LED2
$Comp
L Device:LED D4
U 1 1
P 4755 5355
F 0 "D4" H 4748 5571 50  0000 C CNN
F 1 "LED" H 4748 5480 50  0000 C CNN
F 2 "" H 4755 5355 50  0001 C CNN
F 3 "~" H 4755 5355 50  0001 C CNN
	1    4755 5355
	1    0    0    -1  
$EndComp
$Comp
L Device:R_Small R18
U 1 1
P 4425 5355
F 0 "R18" V 4229 5355 50  0000 C CNN
F 1 "1K" V 4320 5355 50  0000 C CNN
F 2 "" H 4425 5355 50  0001 C CNN
F 3 "~" H 4425 5355 50  0001 C CNN
	1    4425 5355
	0    1    1    0   
$EndComp
Wire Wire Line
	4605 5355 4525 5355
Wire Wire Line
	4325 5355 4230 5355
Wire Wire Line
	4230 5355 4230 5395
Wire Wire Line
	4905 5355 4985 5355
$Comp
L power:GND #PWR0104
U 1 1
P 4230 5395
F 0 "#PWR0104" H 4230 5145 50  0001 C CNN
F 1 "GND" H 4235 5222 50  0000 C CNN
F 2 "" H 4230 5395 50  0001 C CNN
F 3 "" H 4230 5395 50  0001 C CNN
	1    4230 5395
	1    0    0    -1  
$EndComp
Text Label 4985 5355 0    50   ~ 0
LED3
NoConn ~ 3150 4810
NoConn ~ 3150 4910
NoConn ~ 3150 5010
NoConn ~ 3150 5910
NoConn ~ 3150 6010
NoConn ~ 3150 7310
NoConn ~ 3150 7210
NoConn ~ 3150 6910
NoConn ~ 3150 6810
NoConn ~ 10955 2305
Text Notes 7615 3650 0    89   ~ 0
REGULATOR AND BATTERY
Wire Notes Line
	5710 5100 11220 5100
Wire Notes Line
	11220 5100 11220 5110
Text Notes 6290 725  0    89   ~ 0
ADDRESS SELECT
Text Label 6670 2535 2    50   ~ 0
ADR1
$Comp
L power:+3V3 #PWR018
U 1 1
P 7250 2285
F 0 "#PWR018" H 7250 2135 50  0001 C CNN
F 1 "+3V3" H 7265 2458 50  0000 C CNN
F 2 "" H 7250 2285 50  0001 C CNN
F 3 "" H 7250 2285 50  0001 C CNN
	1    7250 2285
	1    0    0    -1  
$EndComp
$Comp
L power:GND #PWR010
U 1 1
P 6145 2365
F 0 "#PWR010" H 6145 2115 50  0001 C CNN
F 1 "GND" H 6150 2192 50  0000 C CNN
F 2 "" H 6145 2365 50  0001 C CNN
F 3 "" H 6145 2365 50  0001 C CNN
	1    6145 2365
	1    0    0    -1  
$EndComp
Wire Wire Line
	6145 2330 6145 2365
Wire Wire Line
	6210 2330 6145 2330
Wire Wire Line
	7250 2330 7250 2285
Wire Wire Line
	7155 2330 7250 2330
$Comp
L Device:R_Small R3
U 1 1
P 6310 2330
F 0 "R3" V 6114 2330 50  0000 C CNN
F 1 "100K" V 6205 2330 50  0000 C CNN
F 2 "" H 6310 2330 50  0001 C CNN
F 3 "~" H 6310 2330 50  0001 C CNN
	1    6310 2330
	0    1    1    0   
$EndComp
$Comp
L Device:R_Small R6
U 1 1
P 7055 2330
F 0 "R6" V 6859 2330 50  0000 C CNN
F 1 "100K" V 6950 2330 50  0000 C CNN
F 2 "" H 7055 2330 50  0001 C CNN
F 3 "~" H 7055 2330 50  0001 C CNN
	1    7055 2330
	0    1    1    0   
$EndComp
Wire Wire Line
	6670 2480 6670 2535
Wire Wire Line
	6470 2330 6410 2330
Wire Wire Line
	6870 2330 6955 2330
$Comp
L Jumper:SolderJumper_3_Bridged12 JP1
U 1 1
P 6670 2330
F 0 "JP1" H 6670 2535 50  0000 C CNN
F 1 "J_ADR0" H 6670 2444 50  0000 C CNN
F 2 "" H 6670 2330 50  0001 C CNN
F 3 "~" H 6670 2330 50  0001 C CNN
	1    6670 2330
	1    0    0    -1  
$EndComp
Text Label 6745 2045 2    50   ~ 0
ADR0
$Comp
L power:+3V3 #PWR019
U 1 1
P 7325 1795
F 0 "#PWR019" H 7325 1645 50  0001 C CNN
F 1 "+3V3" H 7340 1968 50  0000 C CNN
F 2 "" H 7325 1795 50  0001 C CNN
F 3 "" H 7325 1795 50  0001 C CNN
	1    7325 1795
	1    0    0    -1  
$EndComp
$Comp
L power:GND #PWR012
U 1 1
P 6220 1875
F 0 "#PWR012" H 6220 1625 50  0001 C CNN
F 1 "GND" H 6225 1702 50  0000 C CNN
F 2 "" H 6220 1875 50  0001 C CNN
F 3 "" H 6220 1875 50  0001 C CNN
	1    6220 1875
	1    0    0    -1  
$EndComp
Wire Wire Line
	6220 1840 6220 1875
Wire Wire Line
	6285 1840 6220 1840
Wire Wire Line
	7325 1840 7325 1795
Wire Wire Line
	7230 1840 7325 1840
$Comp
L Device:R_Small R5
U 1 1
P 6385 1840
F 0 "R5" V 6189 1840 50  0000 C CNN
F 1 "100K" V 6280 1840 50  0000 C CNN
F 2 "" H 6385 1840 50  0001 C CNN
F 3 "~" H 6385 1840 50  0001 C CNN
	1    6385 1840
	0    1    1    0   
$EndComp
$Comp
L Device:R_Small R7
U 1 1
P 7130 1840
F 0 "R7" V 6934 1840 50  0000 C CNN
F 1 "100K" V 7025 1840 50  0000 C CNN
F 2 "" H 7130 1840 50  0001 C CNN
F 3 "~" H 7130 1840 50  0001 C CNN
	1    7130 1840
	0    1    1    0   
$EndComp
Wire Wire Line
	6745 1990 6745 2045
Wire Wire Line
	6545 1840 6485 1840
Wire Wire Line
	6945 1840 7030 1840
$Comp
L Jumper:SolderJumper_3_Bridged12 JP2
U 1 1
P 6745 1840
F 0 "JP2" H 6745 2045 50  0000 C CNN
F 1 "J_ADR0" H 6745 1954 50  0000 C CNN
F 2 "" H 6745 1840 50  0001 C CNN
F 3 "~" H 6745 1840 50  0001 C CNN
	1    6745 1840
	1    0    0    -1  
$EndComp
Wire Notes Line
	7850 3405 7850 470 
Wire Notes Line
	7850 470  7840 470 
$Comp
L Regulator_Linear:AP2112K-3.3 U4
U 1 1
P 9995 4240
F 0 "U4" H 9995 4582 50  0000 C CNN
F 1 "AP2112K-3.3" H 9995 4491 50  0000 C CNN
F 2 "Package_TO_SOT_SMD:SOT-23-5" H 9995 4565 50  0001 C CNN
F 3 "https://www.diodes.com/assets/Datasheets/AP2112.pdf" H 9995 4340 50  0001 C CNN
	1    9995 4240
	1    0    0    -1  
$EndComp
Wire Wire Line
	9695 4240 9595 4240
Wire Wire Line
	9595 4240 9595 4440
Wire Wire Line
	9595 4440 9525 4440
Wire Wire Line
	9525 4440 9525 4410
Wire Wire Line
	3460 1340 5055 1340
$Comp
L power:+3V3 #PWR0105
U 1 1
P 5225 1435
F 0 "#PWR0105" H 5225 1285 50  0001 C CNN
F 1 "+3V3" H 5240 1608 50  0000 C CNN
F 2 "" H 5225 1435 50  0001 C CNN
F 3 "" H 5225 1435 50  0001 C CNN
	1    5225 1435
	1    0    0    -1  
$EndComp
$Comp
L power:+3V3 #PWR0106
U 1 1
P 5055 1340
F 0 "#PWR0106" H 5055 1190 50  0001 C CNN
F 1 "+3V3" H 5070 1513 50  0000 C CNN
F 2 "" H 5055 1340 50  0001 C CNN
F 3 "" H 5055 1340 50  0001 C CNN
	1    5055 1340
	1    0    0    -1  
$EndComp
Wire Wire Line
	3150 4710 3275 4710
Text Label 3275 4710 0    50   ~ 0
VEN
Wire Wire Line
	3150 4610 3277 4610
Text Label 3277 4610 0    50   ~ 0
B_ADC
$Comp
L Device:R_Small R19
U 1 1
P 10442 5642
F 0 "R19" H 10501 5688 50  0000 L CNN
F 1 "100k" H 10501 5597 50  0000 L CNN
F 2 "" H 10442 5642 50  0001 C CNN
F 3 "~" H 10442 5642 50  0001 C CNN
	1    10442 5642
	1    0    0    -1  
$EndComp
$Comp
L Device:R_Small R20
U 1 1
P 10442 5911
F 0 "R20" H 10501 5957 50  0000 L CNN
F 1 "100k" H 10501 5866 50  0000 L CNN
F 2 "" H 10442 5911 50  0001 C CNN
F 3 "~" H 10442 5911 50  0001 C CNN
	1    10442 5911
	1    0    0    -1  
$EndComp
Wire Wire Line
	10442 5742 10442 5779
Wire Wire Line
	10442 5779 10303 5779
Connection ~ 10442 5779
Wire Wire Line
	10442 5779 10442 5811
Text Label 10303 5779 2    50   ~ 0
B_ADC
$Comp
L power:+BATT #PWR0107
U 1 1
P 10442 5542
F 0 "#PWR0107" H 10442 5392 50  0001 C CNN
F 1 "+BATT" H 10457 5715 50  0000 C CNN
F 2 "" H 10442 5542 50  0001 C CNN
F 3 "" H 10442 5542 50  0001 C CNN
	1    10442 5542
	1    0    0    -1  
$EndComp
$Comp
L power:GND #PWR0108
U 1 1
P 10442 6011
F 0 "#PWR0108" H 10442 5761 50  0001 C CNN
F 1 "GND" H 10447 5838 50  0000 C CNN
F 2 "" H 10442 6011 50  0001 C CNN
F 3 "" H 10442 6011 50  0001 C CNN
	1    10442 6011
	1    0    0    -1  
$EndComp
NoConn ~ 4150 7495
Wire Notes Line
	9349 6545 9349 5077
Wire Notes Line
	9349 5077 9335 5077
$Comp
L Memory_Flash:W25Q32JVSS U?
U 1 1
P 7360 5858
F 0 "U?" H 7091 6220 50  0000 C CNN
F 1 "W25Q32JVSS" H 7719 6227 50  0000 C CNN
F 2 "Package_SO:SOIC-8_5.23x5.23mm_P1.27mm" H 7360 5858 50  0001 C CNN
F 3 "http://www.winbond.com/resource-files/w25q32jv%20revg%2003272018%20plus.pdf" H 7360 5858 50  0001 C CNN
	1    7360 5858
	1    0    0    -1  
$EndComp
$Comp
L power:GND #PWR?
U 1 1
P 7360 6258
F 0 "#PWR?" H 7360 6008 50  0001 C CNN
F 1 "GND" H 7365 6085 50  0000 C CNN
F 2 "" H 7360 6258 50  0001 C CNN
F 3 "" H 7360 6258 50  0001 C CNN
	1    7360 6258
	1    0    0    -1  
$EndComp
$Comp
L power:+3V3 #PWR?
U 1 1
P 7360 5458
F 0 "#PWR?" H 7360 5308 50  0001 C CNN
F 1 "+3V3" H 7375 5631 50  0000 C CNN
F 2 "" H 7360 5458 50  0001 C CNN
F 3 "" H 7360 5458 50  0001 C CNN
	1    7360 5458
	1    0    0    -1  
$EndComp
Wire Wire Line
	7905 6058 7905 5958
Wire Wire Line
	7905 5958 7904 5958
Wire Wire Line
	7860 6058 7905 6058
Wire Wire Line
	7904 5958 7904 5928
Connection ~ 7904 5958
Wire Wire Line
	7904 5958 7860 5958
$Comp
L power:+3V3 #PWR?
U 1 1
P 7904 5928
F 0 "#PWR?" H 7904 5778 50  0001 C CNN
F 1 "+3V3" H 8057 5995 50  0000 C CNN
F 2 "" H 7904 5928 50  0001 C CNN
F 3 "" H 7904 5928 50  0001 C CNN
	1    7904 5928
	1    0    0    -1  
$EndComp
Wire Wire Line
	7860 5658 7927 5658
Wire Wire Line
	7860 5758 7928 5758
Wire Wire Line
	6860 5758 6804 5758
Wire Wire Line
	6860 5958 6807 5958
$Comp
L Device:R_Small R?
U 1 1
P 6804 5658
F 0 "R?" H 6863 5704 50  0000 L CNN
F 1 "10K" H 6624 5715 50  0000 L CNN
F 2 "" H 6804 5658 50  0001 C CNN
F 3 "~" H 6804 5658 50  0001 C CNN
	1    6804 5658
	1    0    0    -1  
$EndComp
$Comp
L power:+3V3 #PWR?
U 1 1
P 6804 5558
F 0 "#PWR?" H 6804 5408 50  0001 C CNN
F 1 "+3V3" H 6819 5731 50  0000 C CNN
F 2 "" H 6804 5558 50  0001 C CNN
F 3 "" H 6804 5558 50  0001 C CNN
	1    6804 5558
	1    0    0    -1  
$EndComp
Text Label 6714 5758 2    50   ~ 0
CS
Wire Wire Line
	6804 5758 6714 5758
Connection ~ 6804 5758
Text Label 6807 5958 2    50   ~ 0
SCK
Text Label 7928 5758 0    50   ~ 0
MISO
Text Label 7927 5658 0    50   ~ 0
MOSI
$EndSCHEMATC
